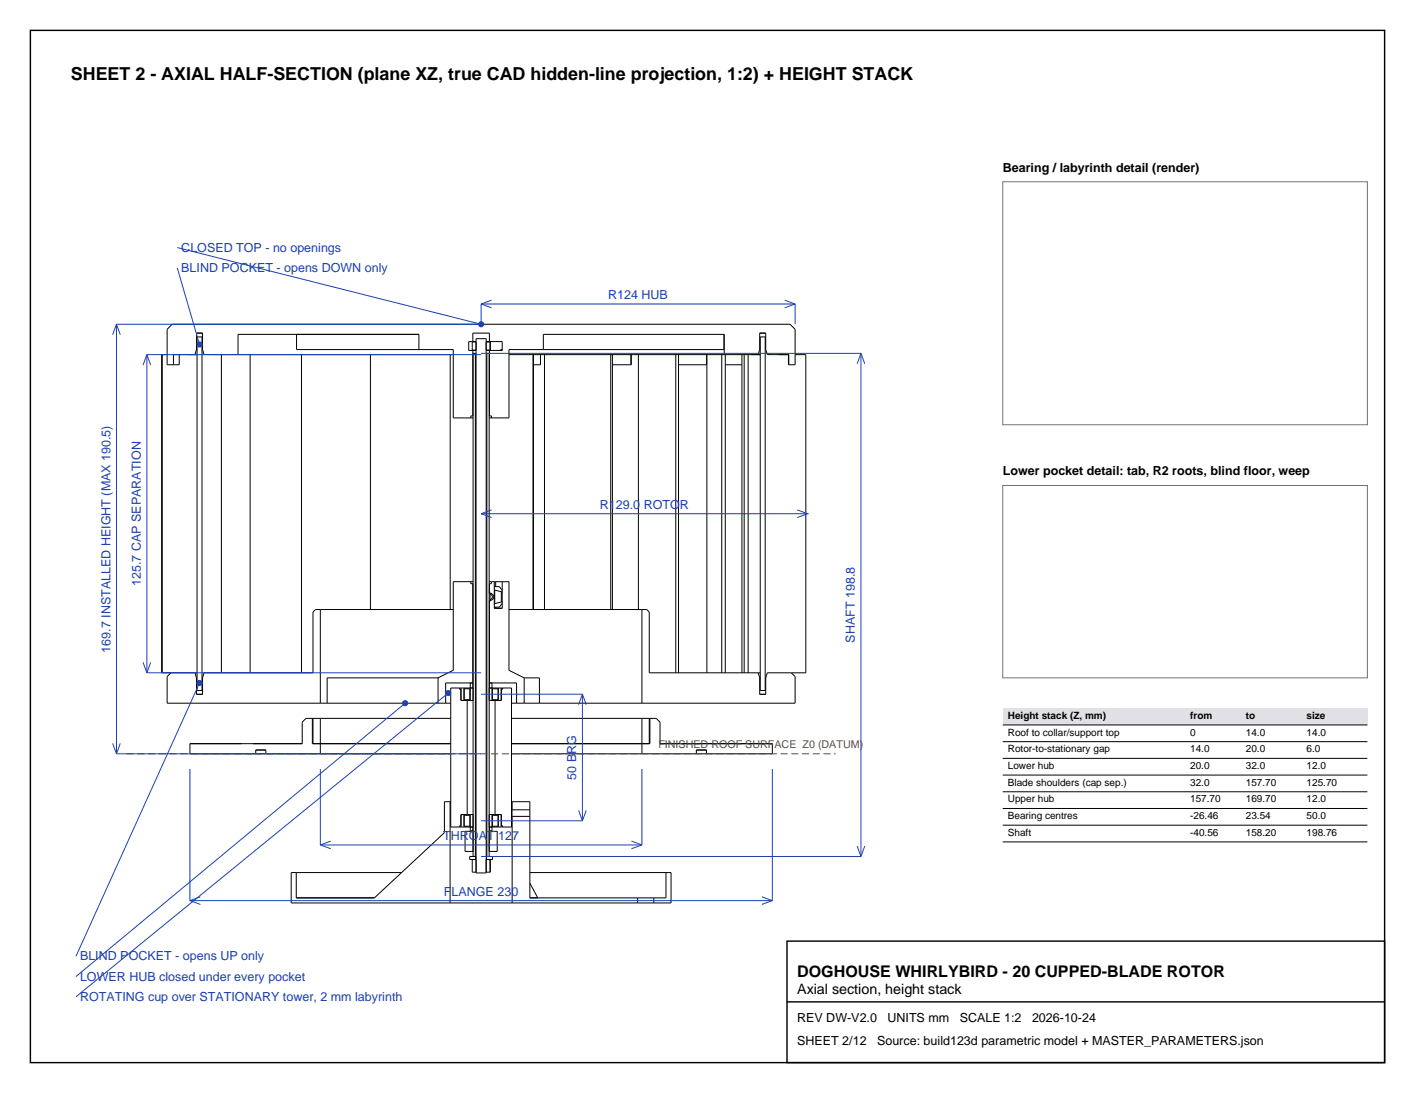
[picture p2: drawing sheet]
<svg xmlns="http://www.w3.org/2000/svg" width="279mm" height="216mm" viewBox="0 0 279 216" stroke-linecap="round" stroke-linejoin="round" font-family="sans-serif">
<g fill="none" stroke="#000" stroke-width=".2">
<path d="M32 70h1M32 70h-.1v62.9h.1M32 70v62.9M34.2 72h-1.2v-6.9l1-1h122l1 1v6.9h-1.2M35.4 70v2h-1.2M37 70h.1M38.5 70h.4h-1.9M38.5 70h-4.3v2M38.8 69.1l-.3 .9M38.8 65.8h1.2M38.8 69.1h.1M38.8 65.8v3.3"/>
<path d="M39.9 66.6h.1M39.9 66.6h-1v69.8h1M39.9 66.6v69.8M40 65.8v3.3l.3 .9h6.7M41.7 70h.1M43.7 70v62.9M47 70h42.5M49.4 70v62.9M58.6 66v3.1h30.9v13.4h3.5M59.5 70v62.9M73.1 70v50.4M82.7 69.1v-3.1h-35.7v4"/>
<path d="M88.9 70v50.4M93.4 69.2h.6M93.4 67.5h.6M93.4 67.5v-1.7h3.2v1.7M93.4 67.5h-.8v1.7h.8M93.4 69.2v13M93.9 69.8h.1M93.9 69.8v99.4M93.9 69.8h-.5v99.4M94 66.9h2v105.5h-2zM94 67.5h-.8v1.6h.8M96 67.5h.8v1.6h-.8"/>
<path d="M96 69.2h.6M96 67.5h.6M96 69.8h.1M96.1 69.8v99.4M96.1 69.8h.5v99.4M96.6 69.2v13M96.6 69.2h2.6M96.6 67.5h2.6v1.7M96.8 67.5v1.6M99.2 69.1h-.3v.1h.3M100.5 70h42.5M105.2 70v50.4"/>
<path d="M105.3 70v50.4M106.7 70v2h-1.4M107.3 69.1v-3.1h35.7v4M107.5 70v50.4M120.6 70v50.4M120.9 72h3.7M120.9 70v50.4M124.6 70v2M126.1 70v50.4M133.4 70v62.9M134 72h5.5M134 70v62.9"/>
<path d="M139.5 72h.1M139.5 70v2M139.6 70v62.9M142.5 70v62.9M143 66v3.1h-42.5v13.4h-3.5M143.2 72h3.3M143.2 70v62.9M146.5 70v62.9M146.9 70v62.9M147.7 70v62.9M148.3 70h.1M149.7 70h.4h-1.8"/>
<path d="M149.7 70h-6.7M150 69.1l-.3 .9M150 65.8h1.2M150 69.1h.1M150 65.8v3.3M151.1 66.6h.1M151.1 66.6h-1v69.8h1M151.1 66.6v69.8M151.2 65.8v3.3l.3 .9h4.3v2M153 70h.1M153.9 70h1.8l.1 2M157 70h2.1v62.9h-2.8"/>
<path d="M93 82.5h.4M93.4 82.2h.1M93.4 82.2h-.4v.3M96.6 82.5h.4M96.6 82.2h.1M96.6 82.2h.4v.3M93 114.9h.4M93 114.9h-3.5v17.5l-3 1.5M93 114.9v.4h.4M93.4 115.3h.1M93.4 115.3v19.6M96.6 114.9h.4"/>
<path d="M96.6 115.3h.1M96.6 116.9v.2M96.6 117v.1M96.6 118.9h.1M96.6 116.9h.1M96.6 118.7v.1M96.6 117.1a.78 .78 0 0 1 .8 .5 .78 .78 0 0 1-.4 .9l-.4 .2M96.6 118.7v.2M96.6 115.3v1.8M96.6 118.7v16.2M96.7 117.1l.1 .2M96.8 118.5l-.1 .2"/>
<path d="M96.8 117.3a.61 .61 0 0 1 .4 .6 .61 .61 0 0 1-.4 .6M96.8 117.3v1.2M97 114.9h3.5v17.5l3 1.5M97 114.9v.4h-.4M97.6 114.9v5.3h1.6v-5.3M97.6 116.4l.1 .2M97.6 117.8v.2M97.6 115.9h1l.6 .7M97.7 119.2l-.1 .2M97.7 116.6v2.6M97.7 116.6l1.3 .3M97.9 114.9v1"/>
<path d="M97.9 119.9v.3M99 118.9l-1.3 .3M99 118.9h.2M99 116.9v2M99 116.9h.2M99.2 119.2l-.6 .7h-1M32 132.9h1.7M33.7 132.9l-.7 .8v5.2h30.2M33.7 132.9h4.8M38.5 132.9l.3 1M38.5 132.9h.4M38.8 133.9h.1"/>
<path d="M38.8 137.2h1.2M38.8 133.9v3.3M39.9 136.4h.1M63.2 138.9h1.4M63.2 120.4h26.3M63.2 120.4h-.9l-.5 .5v12h-21.5l-.3 1v3.3M63.2 120.4v18.5M64.6 138.9h23.4M86.5 133.9h-21.9v5M86.5 133.9v5M88 138.9h1M90.8 135.9h.2"/>
<path d="M90.8 135.9h-1.8v27.5h1.8M90.8 135.9v.2h.2M91 136.1h.1M91 135.9h.6M91 135.9v2.5h1.3M91.6 135.9h1.8M91.6 135.9v2.5M91.6 136h1.2M91.6 138.2h1.2M92.3 138.4h.6M92.3 138.4v22.5M92.8 138.2h.1"/>
<path d="M92.8 136h.1M92.8 136v2.2M92.9 134.9v3.5M92.9 138.4h.5M93.4 134.9h-5.4v4M93.4 134.9h.1M96.6 135.9h1.8M96.6 138.4h.5M96.6 134.9h.1M96.6 134.9h5.4v4M97.1 138.2h.1M97.1 136h.1"/>
<path d="M97.1 138.4h.6M97.1 134.9v3.5M97.2 136v2.2M97.2 136h1.2M97.2 138.2h1.2M97.7 138.4v22.5M98.4 135.9h.6M98.4 135.9v2.5M99 135.9h.2M99 135.9v2.5h-1.3M99 136.1h.1M99.2 135.9h1.8v27.5h-1.8"/>
<path d="M99.2 135.9v.2h-.2M100.5 120.4h26.2M101 138.9h1M102 138.9h4.5M103.5 133.9h3v5M103.5 133.9v5M106.5 138.9h20.2M126.7 120.4v18.5M126.7 120.4h1l.5 .5v12h21.5M149.7 132.9l.3 1M149.7 132.9h.4M150 133.9h.1"/>
<path d="M150 137.2h1.2M150 133.9v3.3M151.1 136.4h.1M156.3 132.9h-4.8l-.3 1v3.3M156.3 132.9l.7 .8v5.2h-30.3M37.5 146.9h10.2M37.5 146.9h22.2M37.5 146.9v2h13M49.9 146.9h9.8M50.5 148.9h2M50.5 148.2h2M50.5 148.2v.7"/>
<path d="M52.5 148.9h10.7M52.5 148.2v.7M61.7 141.9v5h27.3M61.7 141.9h.1M61.7 141.9h-1.3l-.7 .7v4.3M61.8 141.9v5M61.8 141.9h1.4M63.2 141.9h25.8M63.2 148.9h25.8M63.2 141.9v7M88.9 158.4h.1M88.9 158.4v20"/>
<path d="M88.9 158.4h-1.1v6.1l-13.9 12.9M101 141.9h25.7M101 148.9h25.7M101 158.4h.1M101.1 160v1.3M101.1 158.4v1.6M101.1 158.4h3.5v1.6M101.1 160h3.5M104.6 160v1.3M126.7 141.9v7M126.7 141.9h1.5M126.7 148.9h10.8"/>
<path d="M128.2 141.9h.1M128.2 141.9v5M128.3 141.9v5h-27.3M128.3 141.9h1.3l.7 .7v4.3M130.3 146.9h22.2M137.5 148.9h2M137.5 148.2h2M137.5 148.2v.7M139.5 148.2v.7M152.5 146.9v2h-13M58.5 177.4h15.4M58.5 172.4h20.8"/>
<path d="M58.5 172.4h-1v6h31.4M58.5 172.4v5M88.9 178.4h12.2M90.8 163.4h.2M91 163.1h-.2v.3M91 163.1h.1M91 163.4h.6M91.6 163.4h1.8M91.6 160.9v2.5M91.6 161.1h1.2M91.6 163.2h1.2M92.3 160.9h.6"/>
<path d="M92.3 160.9h-1.3v2.5M92.8 163.2h.1M92.8 161.1h.1M92.8 161.1v2.1M92.9 160.9v3.2h.5M92.9 160.9h.5M93.2 169.8v2.5h.8M93.4 164.1h.1M93.4 164.2h-1.6v4h1.6M93.9 169.2h.1M93.9 169.2h-1.1v.6h1.2M93.9 169.2v.6"/>
<path d="M96 169.2h.1M96.1 169.2h1.2v.6h-1.3M96.1 169.2v.6M96.6 163.4h1.8M96.6 164.2h1.6v4h-1.6M96.6 160.9h.5M96.6 164.1h.1M96.8 169.8v2.5M96.8 169.8v2.5h-.8M97.1 163.2h.1M97.1 161.1h.1M97.1 160.9h.6"/>
<path d="M97.1 160.9v3.2h-.5M97.2 161.1v2.1M97.2 161.1h1.2M97.2 163.2h1.2M97.7 160.9h1.3v2.5M98.4 163.4h.6M98.4 160.9v2.5M99 163.4h.2M99 163.1h.1M99 163.1h.2v.3M101.1 161.3v17.1M101.1 161.3h3.5"/>
<path d="M101.1 178.4h24.8M104.6 172.4h26.9M104.6 161.3v16.1h21.3M104.6 174.5l1.6 2.9M125.9 178.4h3.2M125.9 177.4h3.2M125.9 177.4v1M129.1 177.4v1M131.5 172.4v5h-2.4M131.5 172.4h1v6h-3.4"/>
</g>
<path d="M25 148.9h140" fill="none" stroke="#804d1a" stroke-width=".2" stroke-dasharray="1.4 .7" stroke-linecap="butt"/>
<g fill="none" stroke="#1a40b3" stroke-width=".2">
<path d="M35 48.9l60 15.2M35 52.9l4.4 15.1M97.1 59.3l-2.1 .8M154.9 59.3l2.1 .8M23 64.1h72M23 64.1v84.8M23 64.1l.8 2M23 64.1l-.8 2M29 70h66M29 70v62.9M29 70l.8 2.1M29 70l-.8 2.1"/>
<path d="M95 69.8h75M95 60.1v4M95 60.1h62M95 60.1l2.1 .7M157 60.1v4M157 60.1l-2.1 .7M170 69.8v99.4M170 69.8l.8 2.1M170 69.8l-.8 2.1M95 101.5h.1M95 101.5h64.5M95 101.5l2.1 .7"/>
<path d="M97.1 100.7l-2.1 .8M157.4 100.7l2.1 .8M159.5 101.5h.1M159.5 101.5l-2.1 .7M28.2 130.8l.8 2.1M29 132.9h66M29.8 130.8l-.8 2.1M39.4 134.9l-24.4 54M80 138.9l-65 54M88.5 136.9l-73.5 60M95 137.1h20M115 137.1v25"/>
<path d="M115 137.1l.8 2.1M115 137.1l-.8 2.1M22.2 146.8l.8 2.1M23 148.9h72M23.8 146.8l-.8 2.1M37.5 151.9v26M63.2 151.9v15M126.7 151.9v15M152.5 151.9v26M37.5 177.9h115M37.5 177.9l2.1 .8M39.6 177.1l-2.1 .8"/>
<path d="M63.2 166.9h63.5M63.2 166.9l2.1 .8M65.3 166.1l-2.1 .8M95 162.1h20M95 169.2h75M114.2 160.1l.8 2M115.8 160.1l-.8 2M124.7 166.1l2 .8M126.7 166.9l-2 .8M150.4 177.1l2.1 .8M152.5 177.9l-2.1 .8M169.2 167.1l.8 2.1"/>
<path d="M170.8 167.1l-.8 2.1"/>
</g>
<g fill="#1a40b3" stroke="#1a40b3" stroke-width=".2">
<circle cx="95" cy="64" r=".5"/>
<circle cx="39.4" cy="68.1" r=".5"/>
<circle cx="39.4" cy="134.9" r=".5"/>
<circle cx="80" cy="138.9" r=".5"/>
<circle cx="88.5" cy="136.9" r=".5"/>
</g>
<path d="M198 139.9h72v3.3h-72z" fill-rule="evenodd" fill="#e0e0e6"/>
<path d="M198 143.2h72M198 146.5h72M198 149.8h72M198 153.1h72M198 156.4h72M198 159.7h72M198 163h72M198 166.3h72" fill="none" stroke="#000" stroke-width=".2"/>
<path d="M198 35.9h72v48h-72zM198 95.9h72v38h-72z" fill="none" stroke="#737373" stroke-width=".2"/>
<path d="M6 6h267.4v203.9h-267.4zM155.4 185.9h118v24h-118zM155.4 197.9h118" fill="none" stroke="#000" stroke-width=".28"/>
<text font-size="3.5" x="14" y="15.9">SHEET 2 - AXIAL HALF-SECTION (plane XZ, true CAD hidden-line projection, 1:2) + HEIGHT STACK</text>
<text font-size="3.2" x="157.4" y="192.9">DOGHOUSE WHIRLYBIRD - 20 CUPPED-BLADE ROTOR</text>
<text font-size="2.8" x="157.4" y="196.4">Axial section, height stack</text>
<g font-size="2.5">
<text x="198" y="33.9">Bearing / labyrinth detail (render)</text>
<text x="198" y="93.9">Lower pocket detail: tab, R2 roots, blind floor, weep</text>
<text x="157.4" y="201.9">REV DW-V2.0</text>
<text x="175.2" y="201.9">UNITS mm</text>
<text x="189.5" y="201.9">SCALE 1:2</text>
<text x="203.8" y="201.9">2026-10-24</text>
<text x="157.4" y="206.4">SHEET 2/12</text>
<text x="173.2" y="206.4">Source: build123d parametric model + MASTER_PARAMETERS.json</text>
</g>
<g font-size="2.5" fill="#1a40b3">
<text x="35.8" y="49.7">CLOSED TOP - no openings</text>
<text x="35.8" y="53.7">BLIND POCKET - opens DOWN only</text>
<text x="120.1" y="59">R124 HUB</text>
<text x="118.5" y="100.5">R129.0 ROTOR</text>
<text x="27.8" y="115.7" transform="rotate(-90 27.8 115.7)">125.7 CAP SEPARATION</text>
<text x="21.8" y="128.9" transform="rotate(-90 21.8 128.9)">169.7 INSTALLED HEIGHT (MAX 190.5)</text>
<text x="168.8" y="127" transform="rotate(-90 168.8 127)">SHAFT 198.8</text>
<text x="113.8" y="154" transform="rotate(-90 113.8 154)">50 BRG</text>
<text x="87.5" y="165.9">THROAT 127</text>
<text x="87.7" y="176.9">FLANGE 230</text>
<text x="15.8" y="189.7">BLIND POCKET - opens UP only</text>
<text x="15.8" y="193.7">LOWER HUB closed under every pocket</text>
<text x="15.8" y="197.7">ROTATING cup over STATIONARY tower, 2 mm labyrinth</text>
</g>
<text font-size="2.1" fill="#804d1a" x="130" y="147.7">FINISHED ROOF SURFACE Z0 (DATUM)</text>
<g font-size="2">
<text x="199" y="142">Height stack (Z, mm)</text>
<text x="235" y="142">from</text>
<text x="246" y="142">to</text>
<text x="258" y="142">size</text>
<text x="199" y="145.3">Roof to collar/support top</text>
<text x="199" y="148.6">Rotor-to-stationary gap</text>
<text x="235" y="145.3">0</text>
<text x="235" y="148.6">14.0</text>
<text x="246" y="145.3">14.0</text>
<text x="246" y="148.6">20.0</text>
<text x="258" y="145.3">14.0</text>
<text x="258" y="148.6">6.0</text>
<text x="199" y="151.9">Lower hub</text>
<text x="199" y="155.2">Blade shoulders (cap sep.)</text>
<text x="235" y="151.9">20.0</text>
<text x="235" y="155.2">32.0</text>
<text x="246" y="151.9">32.0</text>
<text x="246" y="155.2">157.70</text>
<text x="258" y="151.9">12.0</text>
<text x="258" y="155.2">125.70</text>
<text x="199" y="158.5">Upper hub</text>
<text x="199" y="161.8">Bearing centres</text>
<text x="235" y="158.5">157.70</text>
<text x="235" y="161.8">-26.46</text>
<text x="246" y="158.5">169.70</text>
<text x="246" y="161.8">23.54</text>
<text x="258" y="158.5">12.0</text>
<text x="258" y="161.8">50.0</text>
<text x="199" y="165.1">Shaft</text>
<text x="235" y="165.1">-40.56</text>
<text x="246" y="165.1">158.20</text>
<text x="258" y="165.1">198.76</text>
</g>
</svg>
